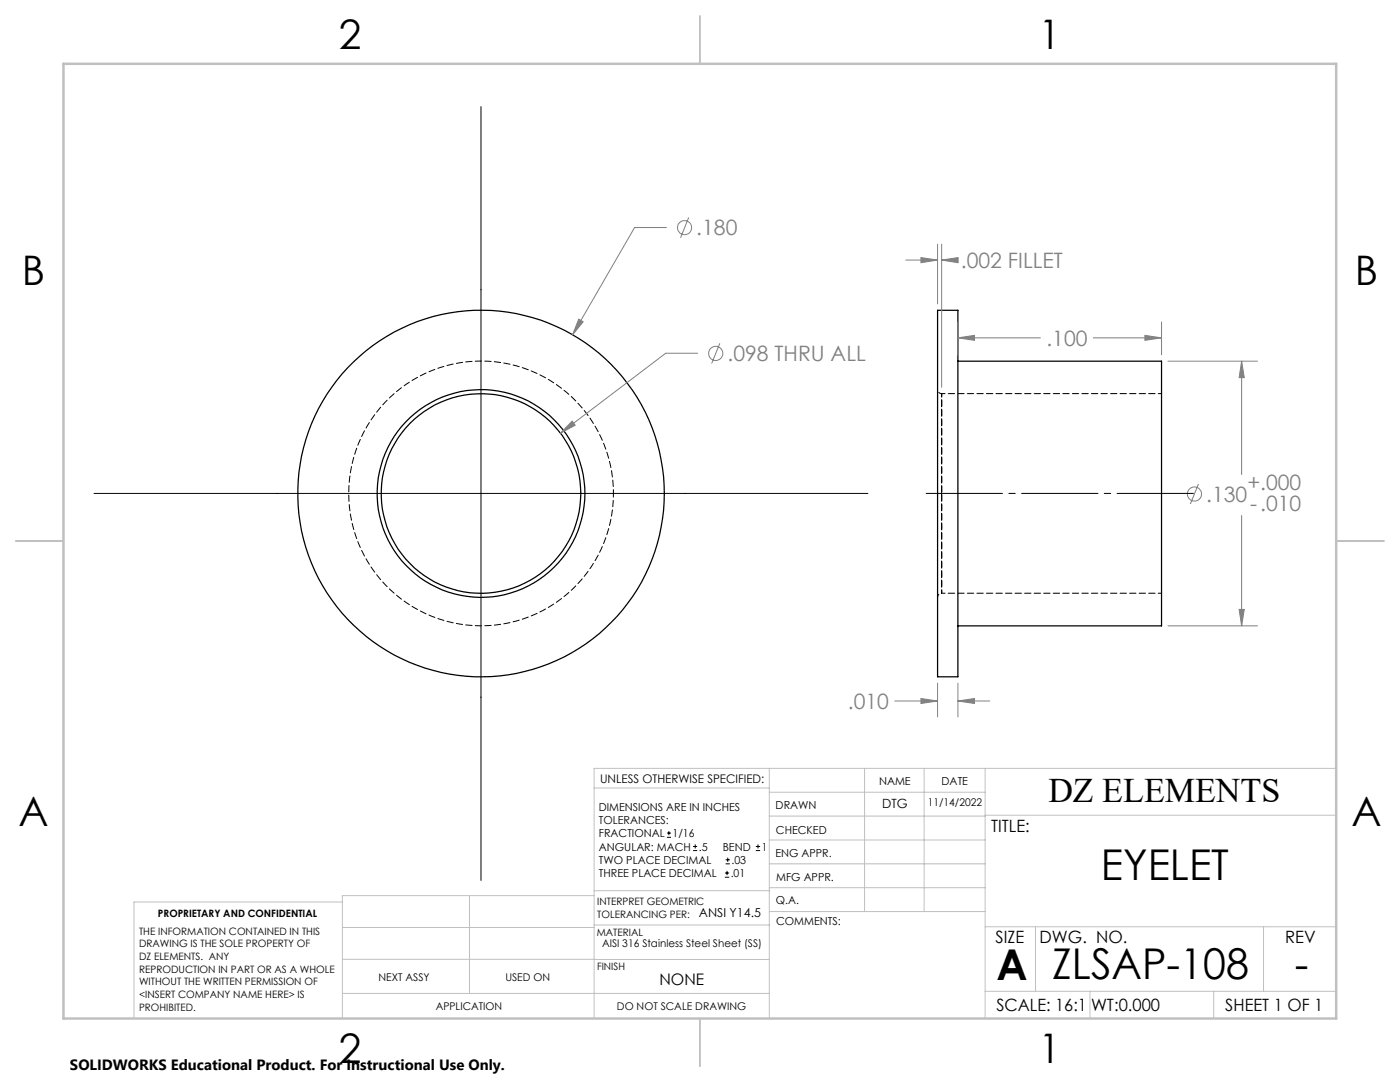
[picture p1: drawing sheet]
<svg xmlns="http://www.w3.org/2000/svg" width="279mm" height="216mm" viewBox="0 0 279 216" stroke-linecap="round" stroke-linejoin="round" font-family="sans-serif">
<g fill="none" stroke="#000" stroke-width=".25">
<path d="M187.1 61.9h4.1v73.1h-4.1zM191.2 72.1h40.6v52.8h-40.6"/>
<circle cx="96" cy="98.5" r="36.6"/>
<circle cx="96" cy="98.5" r="19.9"/>
<circle cx="96" cy="98.5" r="20.7"/>
</g>
<path d="M122.4 98.5a26.4 26.4 0 0 0-39.2-23.2 26.4 26.4 0 0 0-1.2 45.5 26.4 26.4 0 0 0 40.4-20.9v-1.4" fill="none" stroke="#000" stroke-width=".2" stroke-dasharray="1.3 .6" stroke-dashoffset=".5"/>
<path d="M187.9 98.5v-20v39.9v-19.9" fill="none" stroke="#000" stroke-width=".2" stroke-dasharray="1.3 .6" stroke-dashoffset="-.1"/>
<path d="M187.9 78.5a.81 .81 0 0 1-.8-.8M231.8 78.5h-43.9M187.1 119.2a.81 .81 0 0 1 .8-.8M187.9 118.4h43.9" fill="none" stroke="#000" stroke-width=".2" stroke-dasharray="1.3 .6" stroke-dashoffset=".6"/>
<g fill="none" stroke="#808080" stroke-width=".2">
<path d="M133 45.4h-6.4l-12.3 21.4M137.4 43.4l-1.6 4M180.8 51.9h6.3M183.8 51.4l3.3 .5-3.3 .5zM187.1 48.7v11.9M187.9 51.9l3.3-.5v1zM187.9 48.7v28.6M187.9 51.9h2.7M115.5 63.7l.9 .5-2.1 2.6zM139.2 70.5h-6.3l-21 15.9M143.7 68.5l-1.7 4M191.2 67.4l3.3-.5v1z"/>
<path d="M191.2 64.2v6.6M191.2 67.4h16.4M218.2 67.4h13.6M228.5 66.9l3.3 .5-3.3 .5zM231.8 64.2v6.6M233.1 72.1h17.9M247.8 72.1l.5 3.3h-1zM247.8 72.1v22.6M114.2 84l.6 .8-2.9 1.6zM239.2 96.6l-1.6 4M247.8 102.9v22M178.6 139.9h8.5"/>
<path d="M183.8 139.4l3.3 .5-3.3 .5zM187.1 136.3v6.8M191.2 139.9l3.3-.5v1zM191.2 136.3v6.8M191.2 139.9h6.3M233.1 124.9h17.9M247.3 121.6h1l-.5 3.3z"/>
<circle cx="136.6" cy="45.4" r="1.42"/>
<circle cx="142.8" cy="70.5" r="1.41"/>
<circle cx="238.4" cy="98.6" r="1.41"/>
</g>
<g fill="none" stroke="#000" stroke-width=".2">
<path d="M96 21.3v154.4M18.8 98.5h154.4M133.1 167.1h.8M133.1 166.2h.8M133.5 165.8v.9M138.3 169.7h.8M138.3 168.9h.8M138.7 168.5v.8M144.7 175h.8M144.7 174.2h.8M144.8 172.4h.9M144.8 171.6h.9"/>
<path d="M145.1 173.8v.8M145.2 171.1v.9M150.8 169.7h.9M150.8 168.9h.9M151.3 168.5v.8"/>
</g>
<path d="M184.8 98.5h53.4" fill="none" stroke="#000" stroke-width=".2" stroke-dasharray="15.2 1.3 1.3 1.3"/>
<g fill="none" stroke="#c0c0c0" stroke-width=".2">
<path d="M118.6 157.2h34.9M153.5 153.3v49.9M153.5 158.1h43.1M172.5 153.3v28.6M184.4 153.3v28.6M196.6 153.3v49.9M266.7 153.3h-148.1v49.9M68.3 180h-41.6v23.2M93.7 178.7v19.5M118.6 178.7h-50.3v24.5M118.6 177.7h35M153.5 167.6h43.1"/>
<path d="M153.5 162.8h43.1M153.5 172.4h43.1M153.5 177.1h43.1M196.6 162.7h70.1M68.3 198.2h85.2M68.3 191.4l85.2 .1M68.3 185.1h50.3M118.6 184.6h35M153.6 181.9h43M196.6 197.8h70.1M196.6 184.9h70.1M206.7 184.9v12.9"/>
<path d="M217.5 197.8v5.4M242.2 197.8v5.4M252.2 184.9v12.9"/>
</g>
<path d="M139.7 3.2v9.5M3.1 107.9h9.6M266.7 107.9h9.5M139.7 203.2v9.6" fill="none" stroke="#c0c0c0" stroke-width=".25"/>
<path d="M12.7 12.7h254v190.5h-254z" fill="none" stroke="#c0c0c0" stroke-width=".5"/>
<path d="M115.5 63.7l-1.2 3.1 2.1-2.6zM114.2 84l-2.3 2.4 2.9-1.6zM228.5 66.9l3.3 .5-3.3 .5zM191.2 67.4l3.3-.5v1zM247.8 72.1l.5 3.3h-1zM247.3 121.6h1l-.5 3.3zM183.8 51.4l3.3 .5-3.3 .5zM187.9 51.9l3.3-.5v1zM183.8 139.4l3.3 .5-3.3 .5zM191.2 139.9l3.3-.5v1z" fill="#808080"/>
<g font-size="8.5">
<text x="219.7" y="175.5">EYELET</text>
<text x="198.9" y="195.5">A</text>
<text x="210" y="195.4">ZLSAP-108</text>
<text x="258.4" y="195.4">-</text>
</g>
<g font-size="8.1">
<text x="67.6" y="9.7">2</text>
<text x="207.3" y="9.7">1</text>
<text x="4.4" y="57">B</text>
<text x="270.4" y="57">B</text>
<text x="3.7" y="164.9">A</text>
<text x="269.7" y="164.9">A</text>
<text x="67.6" y="212.2">2</text>
<text x="207.3" y="212.2">1</text>
</g>
<text font-size="6.9" x="209.2" y="160.1">DZ ELEMENTS</text>
<g font-size="4.2" fill="#808080">
<text x="139" y="47">.180</text>
<text x="191.8" y="53.5">.002 FILLET</text>
<text x="208.8" y="69">.100</text>
<text x="145.2" y="72.1">.098 THRU ALL</text>
<text x="240.7" y="100.1">.130</text>
<text x="248.9" y="97.8">+.000</text>
<text x="249.5" y="101.9">-.010</text>
<text x="169.2" y="141.5">.010</text>
</g>
<g font-size="3.4">
<text x="197.8" y="166">TITLE:</text>
<text x="198.7" y="188.1">SIZE</text>
<text x="207.5" y="188.1">DWG. NO.</text>
<text x="256.5" y="188.2">REV</text>
<text x="198.8" y="201.7">SCALE: 16:1</text>
<text x="217.7" y="201.8">WT:0.000</text>
<text x="244.5" y="201.7">SHEET 1 OF 1</text>
</g>
<text font-size="3.2" x="131.6" y="196.6">NONE</text>
<text font-size="3" x="14" y="213.5">SOLIDWORKS Educational Product. For Instructional Use Only.</text>
<g font-size="2.5">
<text x="176" y="161.3">DTG</text>
<text x="139.5" y="183">ANSI Y14.5</text>
</g>
<text font-size="2.4" x="119.8" y="156.2">UNLESS OTHERWISE SPECIFIED:</text>
<g font-size="2.2">
<text x="119.5" y="161.8">DIMENSIONS ARE IN INCHES</text>
<text x="154.8" y="161.4">DRAWN</text>
<text x="175.4" y="156.6">NAME</text>
<text x="187.9" y="156.7">DATE</text>
<text x="119.5" y="164.4">TOLERANCES:</text>
<text x="119.5" y="167.1">FRACTIONAL</text>
<text x="134.2" y="167.1">1/16</text>
<text x="154.9" y="166.3">CHECKED</text>
<text x="119.5" y="172.4">TWO PLACE DECIMAL</text>
<text x="119.5" y="169.7">ANGULAR: MACH</text>
<text x="139.5" y="169.7">.5</text>
<text x="144.2" y="169.7">BEND</text>
<text x="146" y="172.4">.03</text>
<text x="152" y="169.7">1</text>
<text x="154.8" y="171">ENG APPR.</text>
<text x="119.5" y="175">THREE PLACE DECIMAL</text>
<text x="145.8" y="175">.01</text>
<text x="154.9" y="175.7">MFG APPR.</text>
<text x="154.9" y="180.4">Q.A.</text>
<text x="154.9" y="184.6">COMMENTS:</text>
</g>
<g font-size="2.1">
<text x="185.2" y="160.7">11/14/2022</text>
<text x="120.1" y="189">AISI 316 Stainless Steel Sheet (SS)</text>
<text x="75.5" y="195.7">NEXT ASSY</text>
<text x="100.9" y="195.7">USED ON</text>
<text x="86.9" y="201.5">APPLICATION</text>
<text x="123.1" y="201.6">DO NOT SCALE DRAWING</text>
</g>
<g font-size="2">
<text x="31.5" y="182.9">PROPRIETARY AND CONFIDENTIAL</text>
<text x="119.2" y="180.6">INTERPRET GEOMETRIC</text>
<text x="119.2" y="183.1">TOLERANCING PER:</text>
<text x="27.8" y="186.5">THE INFORMATION CONTAINED IN THIS</text>
<text x="27.8" y="189">DRAWING IS THE SOLE PROPERTY OF</text>
<text x="27.8" y="191.6">DZ ELEMENTS. ANY</text>
<text x="119.1" y="186.7">MATERIAL</text>
<text x="27.8" y="194.1">REPRODUCTION IN PART OR AS A WHOLE</text>
<text x="27.8" y="196.6">WITHOUT THE WRITTEN PERMISSION OF</text>
<text x="119.1" y="193.5">FINISH</text>
<text x="27.8" y="199.1">&lt;INSERT COMPANY NAME HERE&gt; IS</text>
<text x="27.8" y="201.7">PROHIBITED.</text>
</g>
</svg>
